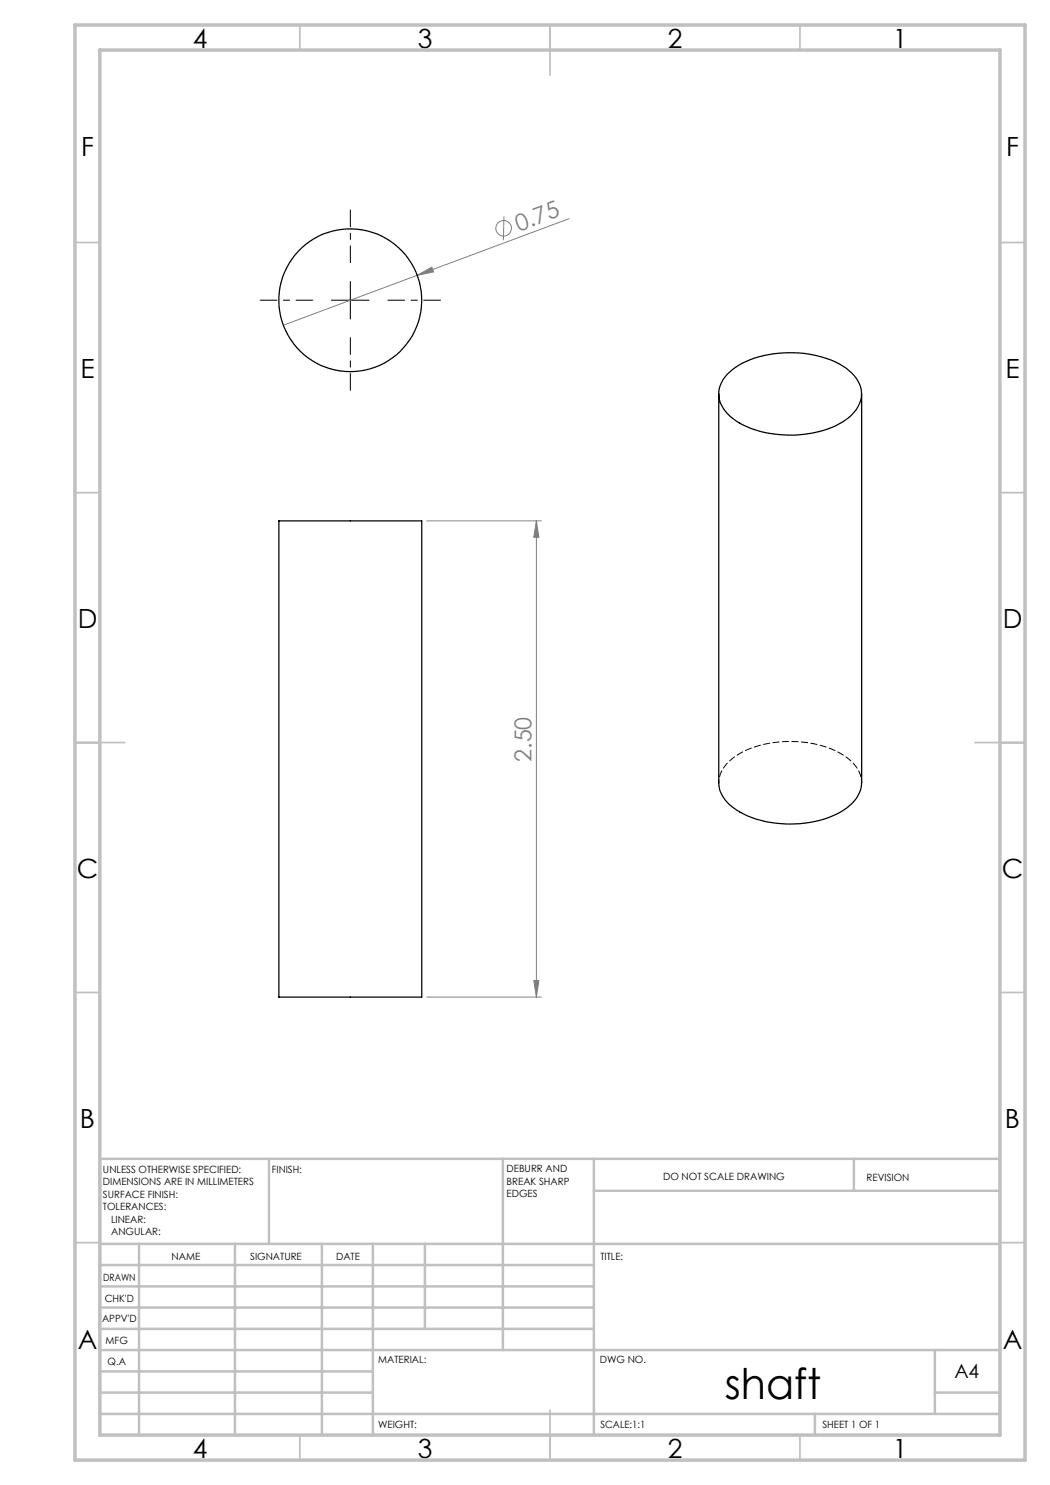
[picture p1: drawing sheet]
<svg xmlns="http://www.w3.org/2000/svg" width="210mm" height="297mm" viewBox="0 0 210 297" stroke-linecap="round" stroke-linejoin="round" font-family="sans-serif">
<g fill="none" stroke="#808080" stroke-width=".2">
<path d="M83.4 55.1l3-1.7 .3 1zM83.4 55.1l-26.7 9.9M100.8 43.3l-.1 4.7M113.8 43.7l-30.4 11.4M85.3 104.2h23M107.3 104.2v95.2M107.3 104.2l.5 3.3h-1zM85.3 199.4h23M106.8 196.1h1l-.5 3.3z"/>
<circle cx="100.7" cy="45.6" r="1.56"/>
</g>
<path d="M70.1 52.5v-10.5M62.6 60h-10.6M70.1 67.5v10.6M77.6 60h10.5" fill="none" stroke="#000" stroke-width=".2" stroke-dasharray="15.2 1.3 1.3 1.3" stroke-dashoffset="11.9"/>
<path d="M70.1 56.3v7.5M66.3 60h7.5" fill="none" stroke="#000" stroke-width=".2"/>
<g fill="none" stroke="#c0c0c0" stroke-width=".35">
<path d="M60 5v5M110 5v10M160 5v5M15 48.5h5M200 48.5h5M15 98.5h5M200 98.5h5M15 148.5h10M195 148.5h10M15 198.5h5M200 198.5h5M15 248.5h5"/>
<path d="M200 248.5h5M60 287v5M110 282v10M160 287v5"/>
</g>
<g fill="none" stroke="#c0c0c0" stroke-width=".5">
<path d="M53.8 231.8v17M100.6 231.8v38.2M118.8 231.8v55.2M118.8 238.2h81.2M170.8 231.8v6.4M200 231.8h-180v55.2M20 248.8h180M20 257.3h98.8M20 253h98.8M27.8 248.8v38.2M47 248.8v38.2M64.4 248.8v38.2"/>
<path d="M74.6 248.8v38.2M85 248.8v17M20 265.8h98.8M20 261.5h98.8M20 278.5h54.6M20 274.3h54.6M20 270h180M187 278.5h13M187 270v12.8M20 282.8h180M163 282.8v4.2"/>
</g>
<path d="M15 5h190v287h-190zM20 10h180v277h-180z" fill="none" stroke="#c0c0c0" stroke-width=".7"/>
<g fill="#808080">
<path d="M83.4 55.1l3-1.7 .3 1z"/>
<path d="M106.8 196.1h1l-.5 3.3zM107.3 104.2l.5 3.3h-1z"/>
</g>
<g fill="none" stroke="#000" stroke-width=".25">
<path d="M143.8 78.8v77.8a6.5 6.5 0 0 0 3.4 5.4 21.5 21.5 0 0 0 15.6 2.3 13.7 13.7 0 0 0 8.5-4.7l.3-.5a5.1 5.1 0 0 0 .7-2.5v-77.8M145.4 74.9a16.8 16.8 0 0 1 11.2-4.3 20.6 20.6 0 0 1 12.6 3 6.1 6.1 0 0 1 2.9 6.5 8.7 8.7 0 0 1-4.9 5 22.8 22.8 0 0 1-19.3-.5 7.4 7.4 0 0 1-4.1-5.8 5.6 5.6 0 0 1 1.6-3.9zM55.8 104.2h28.5v95.2h-28.5z"/>
<circle cx="70.1" cy="60" r="14.3"/>
</g>
<path d="M172.3 156.5a6.8 6.8 0 0 0-3.8-5.6 22.2 22.2 0 0 0-20.7-.1 7.1 7.1 0 0 0-4 5.7" fill="none" stroke="#000" stroke-width=".2" stroke-dasharray="1.3 .6" stroke-dashoffset=".7"/>
<text font-size="8.5" x="145" y="279.7">shaft</text>
<g font-size="5.3">
<text x="38.5" y="9.5">4</text>
<text x="83.5" y="9.5">3</text>
<text x="133.6" y="9.5">2</text>
<text x="178.6" y="9.5">1</text>
<text x="16.2" y="31.2">F</text>
<text x="201.2" y="31.2">F</text>
<text x="16.1" y="75.5">E</text>
<text x="201.1" y="75.5">E</text>
<text x="15.5" y="125.5">D</text>
<text x="200.5" y="125.5">D</text>
<text x="15.4" y="175.5">C</text>
<text x="200.4" y="175.5">C</text>
<text x="16" y="225.5">B</text>
<text x="201" y="225.5">B</text>
<text x="15.5" y="269.7">A</text>
<text x="200.5" y="269.7">A</text>
<text x="38.5" y="291.5">4</text>
<text x="83.5" y="291.5">3</text>
<text x="133.6" y="291.5">2</text>
<text x="178.6" y="291.5">1</text>
</g>
<g font-size="4.7" fill="#808080">
<text x="103.7" y="46.4" transform="rotate(-20 103.7 46.4)">0.75</text>
<text x="106.3" y="152.4" transform="rotate(-90 106.3 152.4)">2.50</text>
</g>
<text font-size="3.9" x="190.9" y="275.5">A4</text>
<g font-size="2">
<text x="20.6" y="234.6">UNLESS OTHERWISE SPECIFIED:</text>
<text x="20.6" y="237.1">DIMENSIONS ARE IN MILLIMETERS</text>
<text x="20.6" y="239.6">SURFACE FINISH:</text>
<text x="54.4" y="234.6">FINISH:</text>
<text x="101.3" y="234.5">DEBURR AND</text>
<text x="101.3" y="237">BREAK SHARP</text>
<text x="101.3" y="239.5">EDGES</text>
<text x="132.6" y="236">DO NOT SCALE DRAWING</text>
<text x="173.3" y="236.2">REVISION</text>
<text x="20.6" y="242.1">TOLERANCES:</text>
<text x="22.2" y="244.6">LINEAR:</text>
<text x="22.2" y="247.1">ANGULAR:</text>
<text x="34.3" y="252">NAME</text>
<text x="50" y="251.9">SIGNATURE</text>
<text x="67.2" y="251.9">DATE</text>
<text x="120.1" y="251.9">TITLE:</text>
<text x="20.6" y="256.1">DRAWN</text>
<text x="20.9" y="260.3">CHK'D</text>
<text x="20.4" y="264.4">APPV'D</text>
<text x="21.1" y="268.8">MFG</text>
<text x="21.5" y="273">Q.A</text>
<text x="75.6" y="272.5">MATERIAL:</text>
<text x="120" y="272.5">DWG NO.</text>
<text x="75.6" y="285.5">WEIGHT:</text>
<text x="120.1" y="285.6">SCALE:1:1</text>
<text x="164.5" y="285.6">SHEET 1 OF 1</text>
</g>
</svg>
